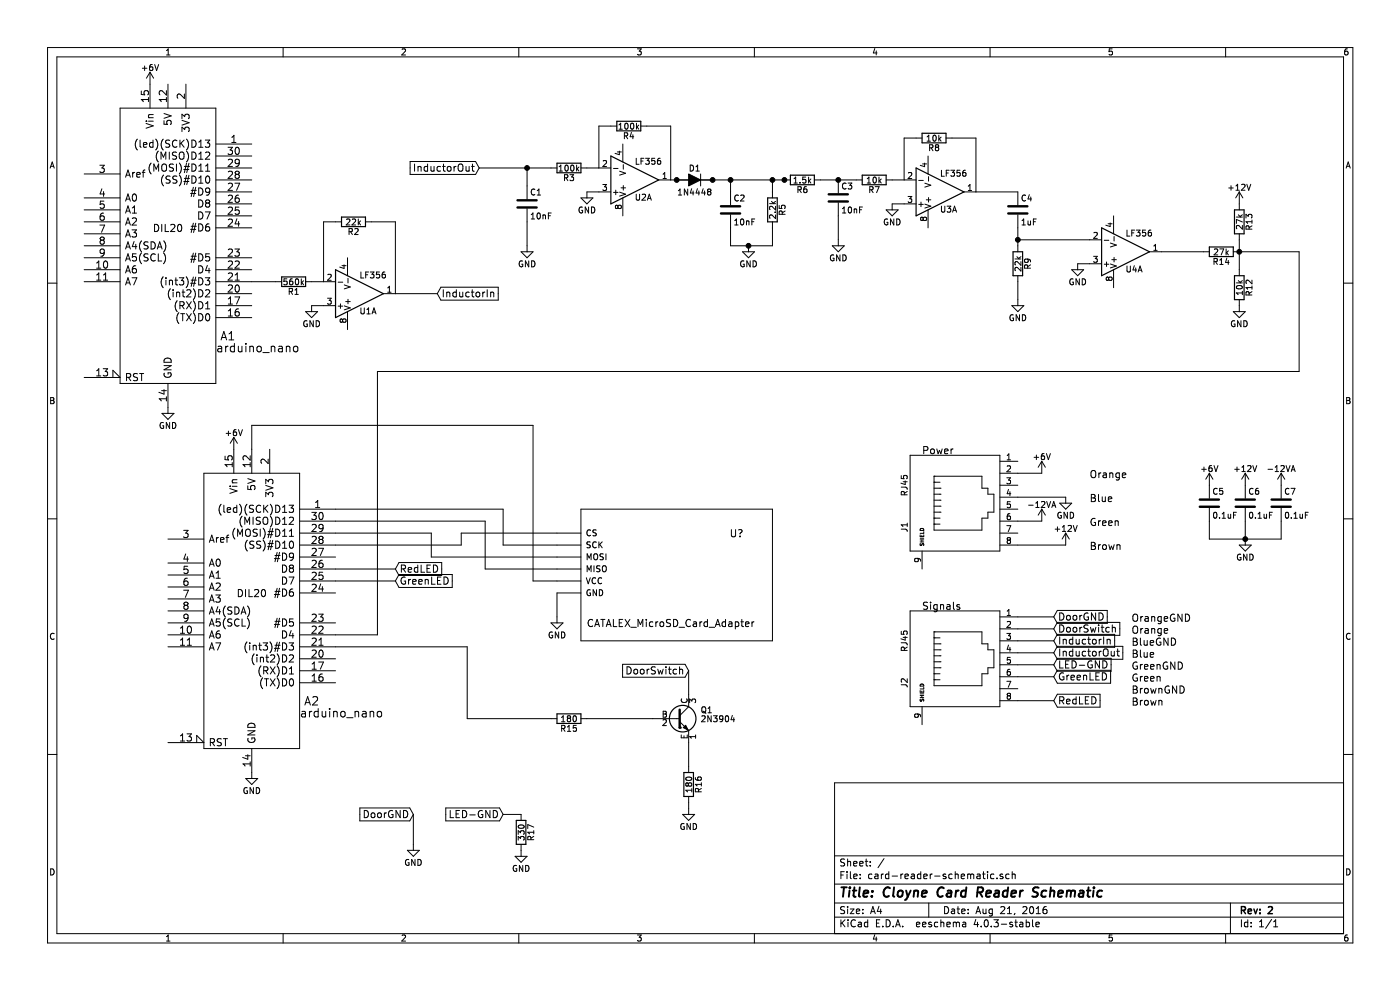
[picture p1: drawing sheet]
EESchema Schematic File Version 2
LIBS:power
LIBS:device
LIBS:transistors
LIBS:conn
LIBS:linear
LIBS:regul
LIBS:74xx
LIBS:cmos4000
LIBS:adc-dac
LIBS:memory
LIBS:xilinx
LIBS:microcontrollers
LIBS:dsp
LIBS:microchip
LIBS:analog_switches
LIBS:motorola
LIBS:texas
LIBS:intel
LIBS:audio
LIBS:interface
LIBS:digital-audio
LIBS:philips
LIBS:display
LIBS:cypress
LIBS:siliconi
LIBS:opto
LIBS:atmel
LIBS:contrib
LIBS:valves
LIBS:card-reader-schematic-cache
EELAYER 25 0
EELAYER END
$Descr A4 11693 8268
encoding utf-8
Sheet 1 1
Title "Cloyne Card Reader Schematic"
Date "Aug 21, 2016"
Rev "2"
Comp ""
Comment1 ""
Comment2 ""
Comment3 ""
Comment4 ""
$EndDescr
$Comp
L OP275 U1
U 1 1
P 3000 2450
F 0 "U1" H 3000 2600 50  0000 L CNN
F 1 "LF356" H 3000 2300 50  0000 L CNN
F 2 "" H 2900 2500 50  0000 C CNN
F 3 "" H 3000 2600 50  0000 C CNN
	1    3000 2450
	1    0    0    1   
$EndComp
$Comp
L R R1
U 1 1
P 2450 2350
F 0 "R1" V 2530 2350 50  0000 C CNN
F 1 "560k" V 2450 2350 50  0000 C CNN
F 2 "" V 2380 2350 50  0000 C CNN
F 3 "" H 2450 2350 50  0000 C CNN
	1    2450 2350
	0    1    1    0   
$EndComp
$Comp
L R R2
U 1 1
P 2950 1850
F 0 "R2" V 3030 1850 50  0000 C CNN
F 1 "22k" V 2950 1850 50  0000 C CNN
F 2 "" V 2880 1850 50  0000 C CNN
F 3 "" H 2950 1850 50  0000 C CNN
	1    2950 1850
	0    1    1    0   
$EndComp
$Comp
L arduino_mini A1
U 1 1
P 1400 1850
F 0 "A1" H 1900 900 70  0000 C CNN
F 1 "arduino_nano" H 2150 800 70  0000 C CNN
F 2 "DIL20" H 1400 1800 60  0000 C CNN
F 3 "" H 1400 1850 60  0001 C CNN
	1    1400 1850
	1    0    0    -1  
$EndComp
$Comp
L OP275 U2
U 1 1
P 5300 1500
F 0 "U2" H 5300 1650 50  0000 L CNN
F 1 "LF356" H 5300 1350 50  0000 L CNN
F 2 "" H 5200 1550 50  0000 C CNN
F 3 "" H 5300 1650 50  0000 C CNN
	1    5300 1500
	1    0    0    1   
$EndComp
$Comp
L R R3
U 1 1
P 4750 1400
F 0 "R3" V 4830 1400 50  0000 C CNN
F 1 "100k" V 4750 1400 50  0000 C CNN
F 2 "" V 4680 1400 50  0000 C CNN
F 3 "" H 4750 1400 50  0000 C CNN
	1    4750 1400
	0    1    1    0   
$EndComp
$Comp
L R R4
U 1 1
P 5250 1050
F 0 "R4" V 5330 1050 50  0000 C CNN
F 1 "100k" V 5250 1050 50  0000 C CNN
F 2 "" V 5180 1050 50  0000 C CNN
F 3 "" H 5250 1050 50  0000 C CNN
	1    5250 1050
	0    1    1    0   
$EndComp
$Comp
L GND #PWR?
U 1 1
P 2600 2550
F 0 "#PWR?" H 2600 2300 50  0001 C CNN
F 1 "GND" H 2600 2400 50  0000 C CNN
F 2 "" H 2600 2550 50  0000 C CNN
F 3 "" H 2600 2550 50  0000 C CNN
	1    2600 2550
	1    0    0    -1  
$EndComp
$Comp
L GND #PWR?
U 1 1
P 4900 1600
F 0 "#PWR?" H 4900 1350 50  0001 C CNN
F 1 "GND" H 4900 1450 50  0000 C CNN
F 2 "" H 4900 1600 50  0000 C CNN
F 3 "" H 4900 1600 50  0000 C CNN
	1    4900 1600
	1    0    0    -1  
$EndComp
$Comp
L GND #PWR?
U 1 1
P 4400 2050
F 0 "#PWR?" H 4400 1800 50  0001 C CNN
F 1 "GND" H 4400 1900 50  0000 C CNN
F 2 "" H 4400 2050 50  0000 C CNN
F 3 "" H 4400 2050 50  0000 C CNN
	1    4400 2050
	1    0    0    -1  
$EndComp
$Comp
L C C1
U 1 1
P 4400 1700
F 0 "C1" H 4425 1800 50  0000 L CNN
F 1 "10nF" H 4425 1600 50  0000 L CNN
F 2 "" H 4438 1550 50  0000 C CNN
F 3 "" H 4400 1700 50  0000 C CNN
	1    4400 1700
	1    0    0    -1  
$EndComp
$Comp
L D D1
U 1 1
P 5800 1500
F 0 "D1" H 5800 1600 50  0000 C CNN
F 1 "1N4448" H 5800 1400 50  0000 C CNN
F 2 "" H 5800 1500 50  0000 C CNN
F 3 "" H 5800 1500 50  0000 C CNN
	1    5800 1500
	-1   0    0    -1  
$EndComp
$Comp
L C C2
U 1 1
P 6100 1750
F 0 "C2" H 6125 1850 50  0000 L CNN
F 1 "10nF" H 6125 1650 50  0000 L CNN
F 2 "" H 6138 1600 50  0000 C CNN
F 3 "" H 6100 1750 50  0000 C CNN
	1    6100 1750
	1    0    0    -1  
$EndComp
$Comp
L R R5
U 1 1
P 6450 1750
F 0 "R5" V 6530 1750 50  0000 C CNN
F 1 "2.2k" V 6450 1750 50  0000 C CNN
F 2 "" V 6380 1750 50  0000 C CNN
F 3 "" H 6450 1750 50  0000 C CNN
	1    6450 1750
	1    0    0    -1  
$EndComp
$Comp
L GND #PWR?
U 1 1
P 6250 2050
F 0 "#PWR?" H 6250 1800 50  0001 C CNN
F 1 "GND" H 6250 1900 50  0000 C CNN
F 2 "" H 6250 2050 50  0000 C CNN
F 3 "" H 6250 2050 50  0000 C CNN
	1    6250 2050
	1    0    0    -1  
$EndComp
$Comp
L R R6
U 1 1
P 6700 1500
F 0 "R6" V 6780 1500 50  0000 C CNN
F 1 "1.5k" V 6700 1500 50  0000 C CNN
F 2 "" V 6630 1500 50  0000 C CNN
F 3 "" H 6700 1500 50  0000 C CNN
	1    6700 1500
	0    1    1    0   
$EndComp
$Comp
L C C3
U 1 1
P 7000 1650
F 0 "C3" H 7025 1750 50  0000 L CNN
F 1 "10nF" H 7025 1550 50  0000 L CNN
F 2 "" H 7038 1500 50  0000 C CNN
F 3 "" H 7000 1650 50  0000 C CNN
	1    7000 1650
	1    0    0    -1  
$EndComp
$Comp
L GND #PWR?
U 1 1
P 7000 2000
F 0 "#PWR?" H 7000 1750 50  0001 C CNN
F 1 "GND" H 7000 1850 50  0000 C CNN
F 2 "" H 7000 2000 50  0000 C CNN
F 3 "" H 7000 2000 50  0000 C CNN
	1    7000 2000
	1    0    0    -1  
$EndComp
$Comp
L OP275 U3
U 1 1
P 7850 1600
F 0 "U3" H 7850 1750 50  0000 L CNN
F 1 "LF356" H 7850 1450 50  0000 L CNN
F 2 "" H 7750 1650 50  0000 C CNN
F 3 "" H 7850 1750 50  0000 C CNN
	1    7850 1600
	1    0    0    1   
$EndComp
$Comp
L R R7
U 1 1
P 7300 1500
F 0 "R7" V 7380 1500 50  0000 C CNN
F 1 "10k" V 7300 1500 50  0000 C CNN
F 2 "" V 7230 1500 50  0000 C CNN
F 3 "" H 7300 1500 50  0000 C CNN
	1    7300 1500
	0    1    1    0   
$EndComp
$Comp
L R R8
U 1 1
P 7800 1150
F 0 "R8" V 7880 1150 50  0000 C CNN
F 1 "10k" V 7800 1150 50  0000 C CNN
F 2 "" V 7730 1150 50  0000 C CNN
F 3 "" H 7800 1150 50  0000 C CNN
	1    7800 1150
	0    1    1    0   
$EndComp
$Comp
L GND #PWR?
U 1 1
P 7450 1700
F 0 "#PWR?" H 7450 1450 50  0001 C CNN
F 1 "GND" H 7450 1550 50  0000 C CNN
F 2 "" H 7450 1700 50  0000 C CNN
F 3 "" H 7450 1700 50  0000 C CNN
	1    7450 1700
	1    0    0    -1  
$EndComp
$Comp
L C C4
U 1 1
P 8500 1750
F 0 "C4" H 8525 1850 50  0000 L CNN
F 1 "1uF" H 8525 1650 50  0000 L CNN
F 2 "" H 8538 1600 50  0000 C CNN
F 3 "" H 8500 1750 50  0000 C CNN
	1    8500 1750
	1    0    0    -1  
$EndComp
$Comp
L R R9
U 1 1
P 8500 2200
F 0 "R9" V 8580 2200 50  0000 C CNN
F 1 "22k" V 8500 2200 50  0000 C CNN
F 2 "" V 8430 2200 50  0000 C CNN
F 3 "" H 8500 2200 50  0000 C CNN
	1    8500 2200
	1    0    0    -1  
$EndComp
$Comp
L GND #PWR?
U 1 1
P 8500 2500
F 0 "#PWR?" H 8500 2250 50  0001 C CNN
F 1 "GND" H 8500 2350 50  0000 C CNN
F 2 "" H 8500 2500 50  0000 C CNN
F 3 "" H 8500 2500 50  0000 C CNN
	1    8500 2500
	1    0    0    -1  
$EndComp
$Comp
L OP275 U4
U 1 1
P 9400 2100
F 0 "U4" H 9400 2250 50  0000 L CNN
F 1 "LF356" H 9400 1950 50  0000 L CNN
F 2 "" H 9300 2150 50  0000 C CNN
F 3 "" H 9400 2250 50  0000 C CNN
	1    9400 2100
	1    0    0    1   
$EndComp
$Comp
L GND #PWR?
U 1 1
P 9000 2200
F 0 "#PWR?" H 9000 1950 50  0001 C CNN
F 1 "GND" H 9000 2050 50  0000 C CNN
F 2 "" H 9000 2200 50  0000 C CNN
F 3 "" H 9000 2200 50  0000 C CNN
	1    9000 2200
	1    0    0    -1  
$EndComp
$Comp
L R R12
U 1 1
P 10350 2400
F 0 "R12" V 10430 2400 50  0000 C CNN
F 1 "10k" V 10350 2400 50  0000 C CNN
F 2 "" V 10280 2400 50  0000 C CNN
F 3 "" H 10350 2400 50  0000 C CNN
	1    10350 2400
	1    0    0    -1  
$EndComp
$Comp
L R R14
U 1 1
P 10200 2100
F 0 "R14" V 10280 2100 50  0000 C CNN
F 1 "27k" V 10200 2100 50  0000 C CNN
F 2 "" V 10130 2100 50  0000 C CNN
F 3 "" H 10200 2100 50  0000 C CNN
	1    10200 2100
	0    1    1    0   
$EndComp
$Comp
L R R13
U 1 1
P 10350 1850
F 0 "R13" V 10430 1850 50  0000 C CNN
F 1 "27k" V 10350 1850 50  0000 C CNN
F 2 "" V 10280 1850 50  0000 C CNN
F 3 "" H 10350 1850 50  0000 C CNN
	1    10350 1850
	1    0    0    -1  
$EndComp
$Comp
L arduino_mini A2
U 1 1
P 2100 4900
F 0 "A2" H 2600 3950 70  0000 C CNN
F 1 "arduino_nano" H 2850 3850 70  0000 C CNN
F 2 "DIL20" H 2100 4850 60  0000 C CNN
F 3 "" H 2100 4900 60  0001 C CNN
	1    2100 4900
	1    0    0    -1  
$EndComp
$Comp
L CATALEX_MicroSD_Card_Adapter-RESCUE-_saved_card-reader-schematic U?
U 1 1
P 5400 4700
F 0 "U?" H 6150 4950 60  0000 C CNN
F 1 "CATALEX_MicroSD_Card_Adapter" H 5600 4200 60  0000 C CNN
F 2 "" H 6150 4950 60  0001 C CNN
F 3 "" H 6150 4950 60  0001 C CNN
	1    5400 4700
	1    0    0    -1  
$EndComp
$Comp
L GND #PWR?
U 1 1
P 4650 5150
F 0 "#PWR?" H 4650 4900 50  0001 C CNN
F 1 "GND" H 4650 5000 50  0000 C CNN
F 2 "" H 4650 5150 50  0000 C CNN
F 3 "" H 4650 5150 50  0000 C CNN
	1    4650 5150
	1    0    0    -1  
$EndComp
$Comp
L PN2222A Q1
U 1 1
P 5650 6000
F 0 "Q1" H 5850 6075 50  0000 L CNN
F 1 "2N3904" H 5850 6000 50  0000 L CNN
F 2 "" H 5850 5925 50  0000 L CIN
F 3 "" H 5650 6000 50  0000 L CNN
	1    5650 6000
	1    0    0    -1  
$EndComp
$Comp
L R R15
U 1 1
P 4750 6000
F 0 "R15" V 4830 6000 50  0000 C CNN
F 1 "180" V 4750 6000 50  0000 C CNN
F 2 "" V 4680 6000 50  0000 C CNN
F 3 "" H 4750 6000 50  0000 C CNN
	1    4750 6000
	0    1    1    0   
$EndComp
$Comp
L R R16
U 1 1
P 5750 6550
F 0 "R16" V 5830 6550 50  0000 C CNN
F 1 "180" V 5750 6550 50  0000 C CNN
F 2 "" V 5680 6550 50  0000 C CNN
F 3 "" H 5750 6550 50  0000 C CNN
	1    5750 6550
	1    0    0    -1  
$EndComp
$Comp
L GND #PWR?
U 1 1
P 5750 6750
F 0 "#PWR?" H 5750 6500 50  0001 C CNN
F 1 "GND" H 5750 6600 50  0000 C CNN
F 2 "" H 5750 6750 50  0000 C CNN
F 3 "" H 5750 6750 50  0000 C CNN
	1    5750 6750
	1    0    0    -1  
$EndComp
$Comp
L RJ45 J1
U 1 1
P 8050 4200
F 0 "J1" H 8250 4700 50  0000 C CNN
F 1 "RJ45" H 7900 4700 50  0000 C CNN
F 2 "" H 8050 4200 50  0000 C CNN
F 3 "" H 8050 4200 50  0000 C CNN
	1    8050 4200
	0    -1   1    0   
$EndComp
$Comp
L RJ45 J2
U 1 1
P 8050 5500
F 0 "J2" H 8250 6000 50  0000 C CNN
F 1 "RJ45" H 7900 6000 50  0000 C CNN
F 2 "" H 8050 5500 50  0000 C CNN
F 3 "" H 8050 5500 50  0000 C CNN
	1    8050 5500
	0    -1   1    0   
$EndComp
$Comp
L +6V #PWR?
U 1 1
P 8700 3950
F 0 "#PWR?" H 8700 3800 50  0001 C CNN
F 1 "+6V" H 8700 4090 50  0000 C CNN
F 2 "" H 8700 3950 50  0000 C CNN
F 3 "" H 8700 3950 50  0000 C CNN
	1    8700 3950
	1    0    0    -1  
$EndComp
$Comp
L +12V #PWR?
U 1 1
P 8900 4550
F 0 "#PWR?" H 8900 4400 50  0001 C CNN
F 1 "+12V" H 8900 4690 50  0000 C CNN
F 2 "" H 8900 4550 50  0000 C CNN
F 3 "" H 8900 4550 50  0000 C CNN
	1    8900 4550
	1    0    0    -1  
$EndComp
$Comp
L -12VA #PWR?
U 1 1
P 8700 4350
F 0 "#PWR?" H 8700 4200 50  0001 C CNN
F 1 "-12VA" H 8700 4490 50  0000 C CNN
F 2 "" H 8700 4350 50  0000 C CNN
F 3 "" H 8700 4350 50  0000 C CNN
	1    8700 4350
	1    0    0    -1  
$EndComp
$Comp
L GND #PWR?
U 1 1
P 8900 4150
F 0 "#PWR?" H 8900 3900 50  0001 C CNN
F 1 "GND" H 8900 4000 50  0000 C CNN
F 2 "" H 8900 4150 50  0000 C CNN
F 3 "" H 8900 4150 50  0000 C CNN
	1    8900 4150
	1    0    0    -1  
$EndComp
Text Label 9450 5300 0    60   ~ 0
Orange
Text Label 9450 5500 0    60   ~ 0
Blue
Text Label 9450 5700 0    60   ~ 0
Green
Text Label 9450 5900 0    60   ~ 0
Brown
Text Label 7700 3800 0    60   ~ 0
Power
Text Label 7700 5100 0    60   ~ 0
Signals
Text GLabel 3650 2450 2    60   Input ~ 0
InductorIn
Text GLabel 8800 5350 2    60   Input ~ 0
InductorIn
Text GLabel 4000 1400 0    60   Input ~ 0
InductorOut
Text GLabel 8800 5450 2    60   Input ~ 0
InductorOut
Text GLabel 8800 5250 2    60   Input ~ 0
DoorSwitch
Text GLabel 8800 5150 2    60   Input ~ 0
DoorGND
Text GLabel 5750 5600 0    60   Input ~ 0
DoorSwitch
Text GLabel 3450 6800 0    60   Input ~ 0
DoorGND
$Comp
L GND #PWR?
U 1 1
P 3450 7050
F 0 "#PWR?" H 3450 6800 50  0001 C CNN
F 1 "GND" H 3450 6900 50  0000 C CNN
F 2 "" H 3450 7050 50  0000 C CNN
F 3 "" H 3450 7050 50  0000 C CNN
	1    3450 7050
	1    0    0    -1  
$EndComp
Text GLabel 8800 5650 2    60   Input ~ 0
GreenLED
Text GLabel 8800 5850 2    60   Input ~ 0
RedLED
Text GLabel 8800 5550 2    60   Input ~ 0
LED-GND
Text GLabel 4200 6800 0    60   Input ~ 0
LED-GND
Text GLabel 3300 4850 2    60   Input ~ 0
GreenLED
Text GLabel 3300 4750 2    60   Input ~ 0
RedLED
Wire Wire Line
	2100 2350 2300 2350
Wire Wire Line
	2700 2350 2600 2350
Wire Wire Line
	2800 1850 2700 1850
Wire Wire Line
	2700 1850 2700 2350
Wire Wire Line
	3100 1850 3300 1850
Wire Wire Line
	3300 1850 3300 2450
Wire Wire Line
	3300 2450 3650 2450
Wire Wire Line
	4000 1400 4600 1400
Wire Wire Line
	4900 1400 5000 1400
Wire Wire Line
	5100 1050 5000 1050
Wire Wire Line
	5000 1050 5000 1400
Wire Wire Line
	5400 1050 5600 1050
Wire Wire Line
	5600 1050 5600 1500
Wire Wire Line
	5600 1500 6550 1500
Wire Wire Line
	2600 2550 2700 2550
Wire Wire Line
	4900 1600 5000 1600
Wire Wire Line
	4400 1550 4400 1400
Connection ~ 4400 1400
Wire Wire Line
	4400 2050 4400 1850
Wire Wire Line
	6450 1500 6450 1600
Connection ~ 5950 1500
Wire Wire Line
	6100 1600 6100 1500
Connection ~ 6100 1500
Wire Wire Line
	6100 1900 6100 2050
Wire Wire Line
	6100 2050 6450 2050
Wire Wire Line
	6450 2050 6450 1900
Connection ~ 6250 2050
Connection ~ 6450 1500
Wire Wire Line
	7000 1800 7000 2000
Wire Wire Line
	7450 1500 7550 1500
Wire Wire Line
	7650 1150 7550 1150
Wire Wire Line
	7550 1150 7550 1500
Wire Wire Line
	7950 1150 8150 1150
Wire Wire Line
	8150 1150 8150 1600
Wire Wire Line
	8150 1600 8500 1600
Wire Wire Line
	7450 1700 7550 1700
Wire Wire Line
	8500 2000 9100 2000
Wire Wire Line
	9700 2100 10050 2100
Wire Wire Line
	9000 2200 9100 2200
Wire Wire Line
	8500 1900 8500 2050
Connection ~ 8500 2000
Wire Wire Line
	8500 2350 8500 2500
Wire Wire Line
	10350 2000 10350 2250
Connection ~ 10350 2100
Wire Wire Line
	10350 2100 10850 2100
Connection ~ 6550 1500
Wire Wire Line
	10850 2100 10850 3100
Wire Wire Line
	10850 3100 3150 3100
Wire Wire Line
	3150 3100 3150 5300
Wire Wire Line
	3150 5300 2800 5300
Wire Wire Line
	2100 3750 2100 3550
Wire Wire Line
	2100 3550 4450 3550
Wire Wire Line
	4450 3550 4450 4850
Wire Wire Line
	4450 4850 4650 4850
Wire Wire Line
	4650 4950 4650 5150
Wire Wire Line
	2800 4350 4050 4350
Wire Wire Line
	4050 4350 4050 4750
Wire Wire Line
	4050 4750 4650 4750
Wire Wire Line
	2800 4450 3600 4450
Wire Wire Line
	3600 4450 3600 4650
Wire Wire Line
	3600 4650 4650 4650
Wire Wire Line
	2800 4250 4200 4250
Wire Wire Line
	4200 4250 4200 4550
Wire Wire Line
	4200 4550 4650 4550
Wire Wire Line
	2800 4550 3850 4550
Wire Wire Line
	3850 4550 3850 4450
Wire Wire Line
	3850 4450 4650 4450
Wire Wire Line
	2800 5400 3900 5400
Wire Wire Line
	3900 5400 3900 6000
Wire Wire Line
	3900 6000 4600 6000
Wire Wire Line
	4900 6000 5450 6000
Wire Wire Line
	5750 6200 5750 6400
Wire Wire Line
	5750 6700 5750 6750
Wire Wire Line
	8500 3950 8700 3950
Wire Wire Line
	8500 4350 8700 4350
Wire Wire Line
	8500 4550 8900 4550
Wire Wire Line
	8500 4150 8900 4150
Wire Wire Line
	8500 5350 8800 5350
Wire Wire Line
	8500 5450 8800 5450
Wire Wire Line
	8500 5150 8800 5150
Wire Wire Line
	8500 5250 8800 5250
Wire Wire Line
	5750 5800 5750 5600
Wire Wire Line
	3450 6800 3450 7050
Wire Wire Line
	8500 5550 8800 5550
Wire Wire Line
	8500 5650 8800 5650
Wire Wire Line
	8500 5850 8800 5850
Wire Wire Line
	3300 4750 2800 4750
Wire Wire Line
	2800 4850 3300 4850
$Comp
L R R17
U 1 1
P 4350 6950
F 0 "R17" V 4430 6950 50  0000 C CNN
F 1 "330" V 4350 6950 50  0000 C CNN
F 2 "" V 4280 6950 50  0000 C CNN
F 3 "" H 4350 6950 50  0000 C CNN
	1    4350 6950
	1    0    0    -1  
$EndComp
$Comp
L GND #PWR?
U 1 1
P 4350 7100
F 0 "#PWR?" H 4350 6850 50  0001 C CNN
F 1 "GND" H 4350 6950 50  0000 C CNN
F 2 "" H 4350 7100 50  0000 C CNN
F 3 "" H 4350 7100 50  0000 C CNN
	1    4350 7100
	1    0    0    -1  
$EndComp
Wire Wire Line
	4200 6800 4350 6800
$Comp
L +6V #PWR?
U 1 1
P 1950 3750
F 0 "#PWR?" H 1950 3600 50  0001 C CNN
F 1 "+6V" H 1950 3890 50  0000 C CNN
F 2 "" H 1950 3750 50  0000 C CNN
F 3 "" H 1950 3750 50  0000 C CNN
	1    1950 3750
	1    0    0    -1  
$EndComp
$Comp
L +6V #PWR?
U 1 1
P 1250 700
F 0 "#PWR?" H 1250 550 50  0001 C CNN
F 1 "+6V" H 1250 840 50  0000 C CNN
F 2 "" H 1250 700 50  0000 C CNN
F 3 "" H 1250 700 50  0000 C CNN
	1    1250 700 
	1    0    0    -1  
$EndComp
Wire Wire Line
	6850 1500 7150 1500
Connection ~ 7000 1500
$Comp
L +6V #PWR?
U 1 1
P 10100 4050
F 0 "#PWR?" H 10100 3900 50  0001 C CNN
F 1 "+6V" H 10100 4190 50  0000 C CNN
F 2 "" H 10100 4050 50  0000 C CNN
F 3 "" H 10100 4050 50  0000 C CNN
	1    10100 4050
	1    0    0    -1  
$EndComp
$Comp
L +12V #PWR?
U 1 1
P 10400 4050
F 0 "#PWR?" H 10400 3900 50  0001 C CNN
F 1 "+12V" H 10400 4190 50  0000 C CNN
F 2 "" H 10400 4050 50  0000 C CNN
F 3 "" H 10400 4050 50  0000 C CNN
	1    10400 4050
	1    0    0    -1  
$EndComp
$Comp
L -12VA #PWR?
U 1 1
P 10700 4050
F 0 "#PWR?" H 10700 3900 50  0001 C CNN
F 1 "-12VA" H 10700 4190 50  0000 C CNN
F 2 "" H 10700 4050 50  0000 C CNN
F 3 "" H 10700 4050 50  0000 C CNN
	1    10700 4050
	1    0    0    -1  
$EndComp
$Comp
L GND #PWR?
U 1 1
P 10400 4500
F 0 "#PWR?" H 10400 4250 50  0001 C CNN
F 1 "GND" H 10400 4350 50  0000 C CNN
F 2 "" H 10400 4500 50  0000 C CNN
F 3 "" H 10400 4500 50  0000 C CNN
	1    10400 4500
	1    0    0    -1  
$EndComp
$Comp
L C C5
U 1 1
P 10100 4200
F 0 "C5" H 10125 4300 50  0000 L CNN
F 1 "0.1uF" H 10125 4100 50  0000 L CNN
F 2 "" H 10138 4050 50  0000 C CNN
F 3 "" H 10100 4200 50  0000 C CNN
	1    10100 4200
	1    0    0    -1  
$EndComp
$Comp
L C C6
U 1 1
P 10400 4200
F 0 "C6" H 10425 4300 50  0000 L CNN
F 1 "0.1uF" H 10425 4100 50  0000 L CNN
F 2 "" H 10438 4050 50  0000 C CNN
F 3 "" H 10400 4200 50  0000 C CNN
	1    10400 4200
	1    0    0    -1  
$EndComp
$Comp
L C C7
U 1 1
P 10700 4200
F 0 "C7" H 10725 4300 50  0000 L CNN
F 1 "0.1uF" H 10725 4100 50  0000 L CNN
F 2 "" H 10738 4050 50  0000 C CNN
F 3 "" H 10700 4200 50  0000 C CNN
	1    10700 4200
	1    0    0    -1  
$EndComp
Wire Wire Line
	10100 4350 10100 4500
Wire Wire Line
	10100 4500 10700 4500
Wire Wire Line
	10400 4500 10400 4350
Wire Wire Line
	10700 4500 10700 4350
Connection ~ 10400 4500
$Comp
L +12V #PWR?
U 1 1
P 10350 1700
F 0 "#PWR?" H 10350 1550 50  0001 C CNN
F 1 "+12V" H 10350 1840 50  0000 C CNN
F 2 "" H 10350 1700 50  0000 C CNN
F 3 "" H 10350 1700 50  0000 C CNN
	1    10350 1700
	1    0    0    -1  
$EndComp
$Comp
L GND #PWR?
U 1 1
P 10350 2550
F 0 "#PWR?" H 10350 2300 50  0001 C CNN
F 1 "GND" H 10350 2400 50  0000 C CNN
F 2 "" H 10350 2550 50  0000 C CNN
F 3 "" H 10350 2550 50  0000 C CNN
	1    10350 2550
	1    0    0    -1  
$EndComp
Text Label 9450 5200 0    60   ~ 0
OrangeGND
Text Label 9450 5400 0    60   ~ 0
BlueGND
Text Label 9450 5600 0    60   ~ 0
GreenGND
Text Label 9450 5800 0    60   ~ 0
BrownGND
Text Label 9100 4000 0    60   ~ 0
Orange
Text Label 9100 4200 0    60   ~ 0
Blue
Text Label 9100 4400 0    60   ~ 0
Green
Text Label 9100 4600 0    60   ~ 0
Brown
$Comp
L GND #PWR?
U 1 1
P 1400 3400
F 0 "#PWR?" H 1400 3150 50  0001 C CNN
F 1 "GND" H 1400 3250 50  0000 C CNN
F 2 "" H 1400 3400 50  0000 C CNN
F 3 "" H 1400 3400 50  0000 C CNN
	1    1400 3400
	1    0    0    -1  
$EndComp
$Comp
L GND #PWR?
U 1 1
P 2100 6450
F 0 "#PWR?" H 2100 6200 50  0001 C CNN
F 1 "GND" H 2100 6300 50  0000 C CNN
F 2 "" H 2100 6450 50  0000 C CNN
F 3 "" H 2100 6450 50  0000 C CNN
	1    2100 6450
	1    0    0    -1  
$EndComp
Connection ~ 5650 1500
$EndSCHEMATC
